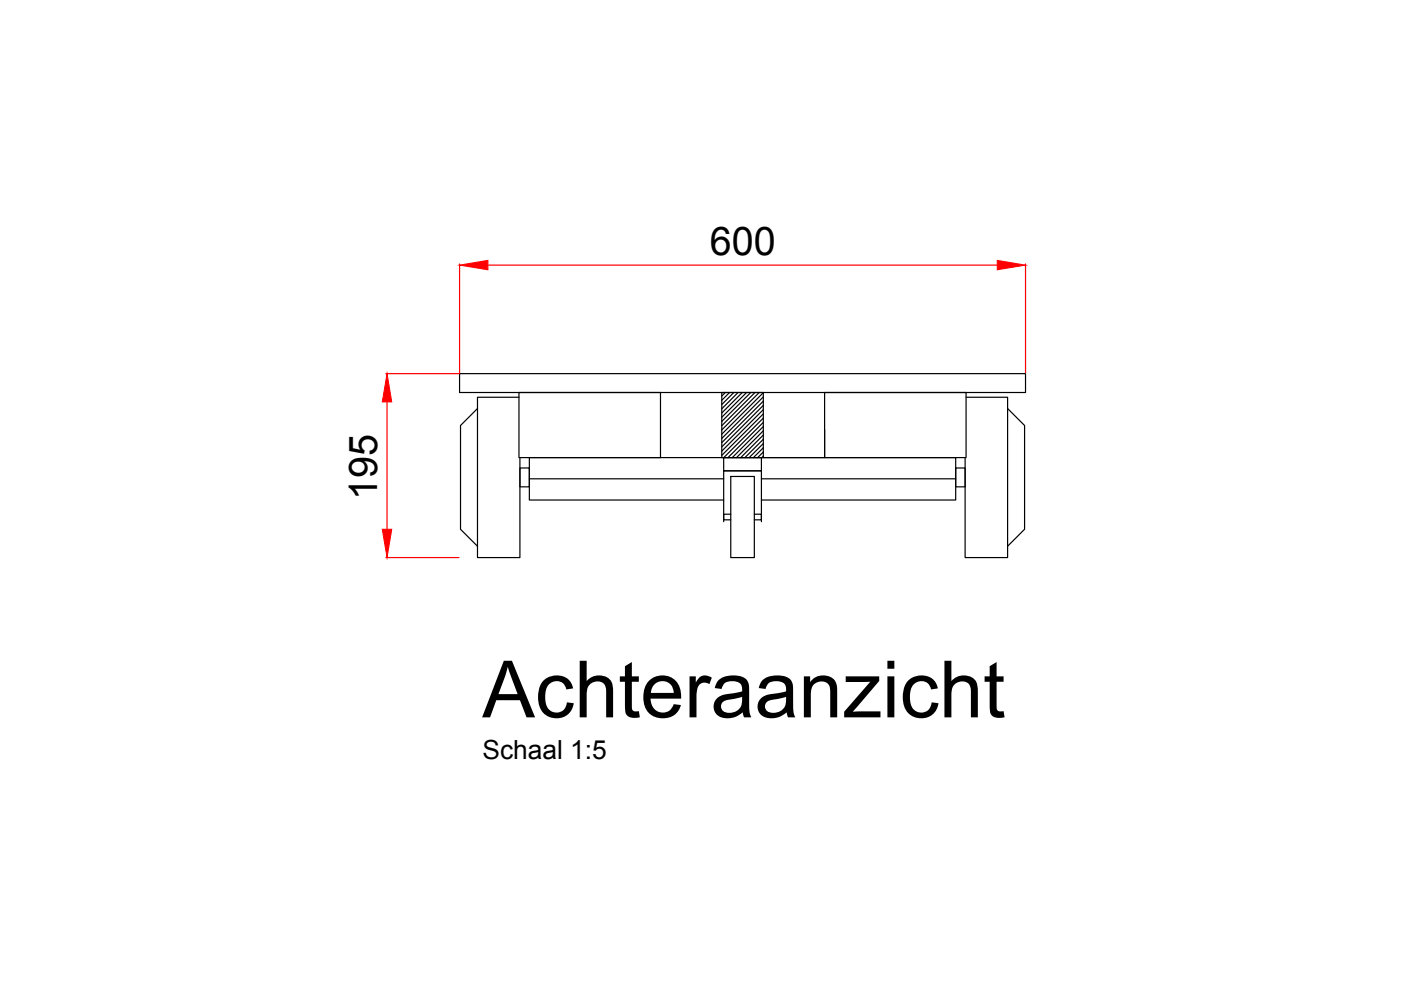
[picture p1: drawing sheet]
<svg xmlns="http://www.w3.org/2000/svg" width="297mm" height="210mm" viewBox="0 0 297 210" stroke-linecap="round" stroke-linejoin="round" font-family="sans-serif">
<!-- layer: 0 -->
<g fill="none" stroke="#000" stroke-width=".25">
<path d="M97.4 79.2h120v4h-120zM101.2 86.6v29.2M110 84.2h-8.8v2.4l-3.6 3.6v22l3.6 3.6v2.4h9v-21.2M110 83.2h30v13.8h-30zM110.2 99.2h2v4h-2zM153 83.2h8.8v13.8h-8.8zM153.4 97h8v2.8h-8zM153.8 83.2l-.8 .8M154.7 83.2l-1.7 1.7M155.6 83.2l-2.6 2.6M156.5 83.2l-3.5 3.5M157.4 83.2l-4.4 4.4"/>
<path d="M158.3 83.2l-5.3 5.3M159.2 83.2l-6.2 6.2M160.1 83.2l-7.1 7.1M161 83.2l-8 8M161.8 83.3l-8.8 8.8M161.8 84.2l-8.8 8.8M161.8 85.1l-8.8 8.8M161.8 86l-8.8 8.8M161.8 86.9l-8.8 8.7M161.8 87.7l-8.8 8.8M161.8 88.6l-8.3 8.4M161.8 89.5l-7.4 7.5"/>
<path d="M161.8 90.4l-6.5 6.6M161.8 91.3l-5.6 5.7M161.8 92.2l-4.7 4.8M161.8 93.1l-3.9 3.9M161.8 94l-3 3M161.8 94.9l-2.1 2.1M161.8 95.8l-1.2 1.2M161.8 96.7l-.3 .3M174.8 91.1v5.9h-13M174.8 83.2h30v13.8h-30zM202.6 99.2h2v4h-2zM204.8 84.2h8.8v2.4l3.6 3.6v22l-3.6 3.6v2.4h-9v-21.2"/>
<path d="M213.6 86.6v29.2M112.2 101.5h41.2M153.4 106h-41.2v-9h90.4v9h-41.2M153.4 110.6v-10.8h8v10.8M154.9 101h5v17.2h-5zM154.9 109h-1.5v1.2h1.5M159.9 109h1.5v1.2h-1.5M161.4 101.5h41.2"/>
</g>
<path d="M97.4 56v23.1M103.4 56.2h108M217.4 56v23.1M81.8 79.2h15.5M82.1 85.2v27M81.8 118.2h15.5" fill="none" stroke="#f00" stroke-width=".25"/>
<g fill="#f00" stroke="#f00" stroke-width=".21">
<path d="M97.4 56.2l6-1v2z"/>
<path d="M211.4 55.2l6 1-6 1z"/>
<path d="M82.1 79.2l1 6h-2z"/>
<path d="M81.1 112.2h2l-1 6z"/>
</g>
<text font-size="16.8" x="102.2" y="152.1">Achteraanzicht</text>
<g font-size="8.4">
<text x="150.5" y="54.1">600</text>
<text x="80" y="106" transform="rotate(-90 80 106)">195</text>
</g>
<text font-size="5.6" x="102.3" y="161">Schaal 1:5</text>
</svg>
